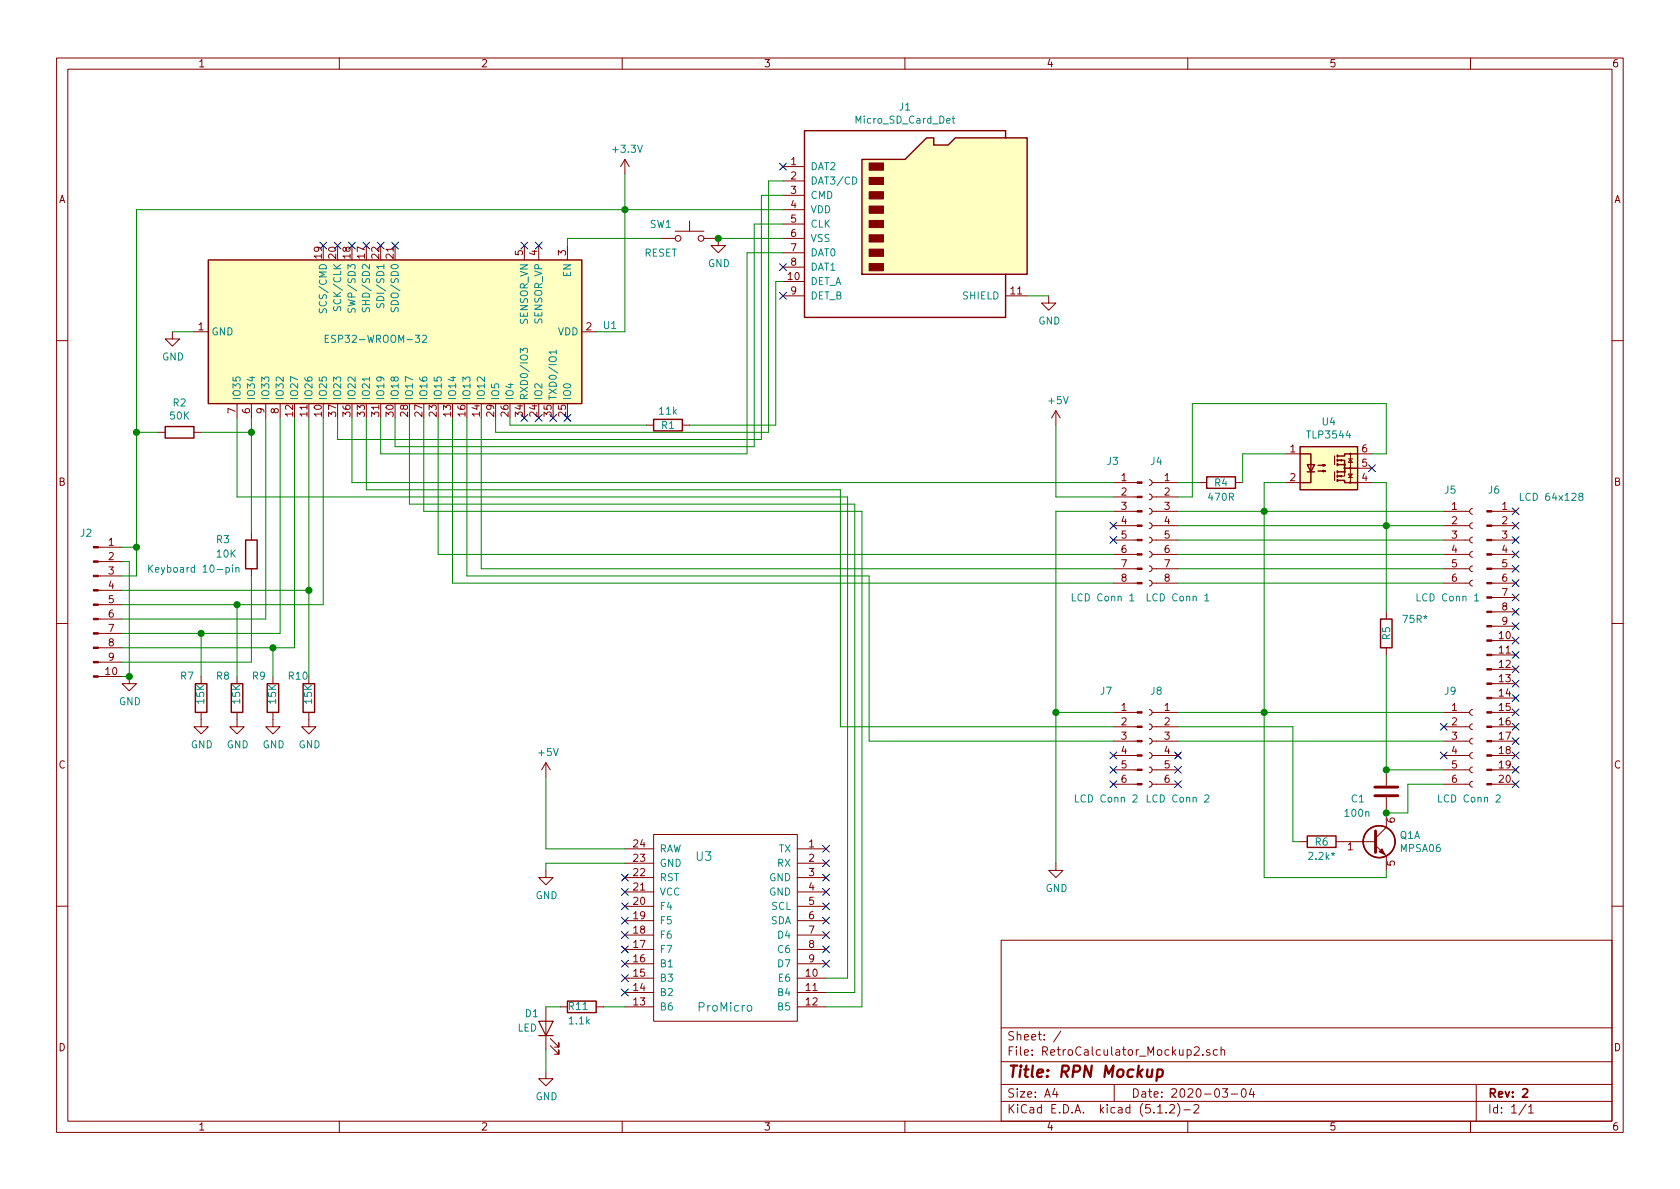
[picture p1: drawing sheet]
EESchema Schematic File Version 4
LIBS:RetroCalculator-cache
EELAYER 29 0
EELAYER END
$Descr A4 11693 8268
encoding utf-8
Sheet 1 1
Title "RPN Mockup"
Date "2020-03-04"
Rev "2"
Comp ""
Comment1 ""
Comment2 ""
Comment3 ""
Comment4 ""
$EndDescr
$Comp
L RF_Module:ESP32-WROOM-32 U1
U 1 1
P 2750 2300
F 0 "U1" V 2704 3744 50  0000 L CNN
F 1 "ESP32-WROOM-32" V 2800 1800 50  0000 L CNN
F 2 "RF_Module:ESP32-WROOM-32" H 2750 800 50  0001 C CNN
F 3 "https://www.espressif.com/sites/default/files/documentation/esp32-wroom-32_datasheet_en.pdf" H 2450 2350 50  0001 C CNN
	1    2750 2300
	0    1    1    0   
$EndComp
$Comp
L Connector:Micro_SD_Card_Det J1
U 1 1
P 6350 1550
F 0 "J1" H 6300 2367 50  0000 C CNN
F 1 "Micro_SD_Card_Det" H 6300 2276 50  0000 C CNN
F 2 "" H 8400 2250 50  0001 C CNN
F 3 "https://www.hirose.com/product/en/download_file/key_name/DM3/category/Catalog/doc_file_id/49662/?file_category_id=4&item_id=195&is_series=1" H 6350 1650 50  0001 C CNN
	1    6350 1550
	1    0    0    -1  
$EndComp
$Comp
L Device:R R2
U 1 1
P 1250 3000
F 0 "R2" V 1043 3000 50  0000 C CNN
F 1 "50K" V 1134 3000 50  0000 C CNN
F 2 "" V 1180 3000 50  0001 C CNN
F 3 "~" H 1250 3000 50  0001 C CNN
	1    1250 3000
	0    1    1    0   
$EndComp
Wire Wire Line
	1750 2900 1750 3000
Wire Wire Line
	1750 3000 1400 3000
Wire Wire Line
	1100 3000 950  3000
Wire Wire Line
	4350 1450 4350 2300
Wire Wire Line
	4350 2300 4150 2300
Wire Wire Line
	4350 1450 5450 1450
Connection ~ 4350 1450
$Comp
L Connector:Conn_01x10_Male J2
U 1 1
P 650 4200
F 0 "J2" H 600 4700 50  0000 C CNN
F 1 "Keyboard 10-pin" H 1350 4450 50  0000 C CNN
F 2 "" H 650 4200 50  0001 C CNN
F 3 "~" H 650 4200 50  0001 C CNN
	1    650  4200
	1    0    0    -1  
$EndComp
Wire Wire Line
	850  3800 950  3800
Wire Wire Line
	950  3800 950  3000
Connection ~ 950  3000
Wire Wire Line
	950  3000 950  1450
Wire Wire Line
	950  1450 4350 1450
$Comp
L power:GND #PWR02
U 1 1
P 900 4700
F 0 "#PWR02" H 900 4450 50  0001 C CNN
F 1 "GND" H 905 4527 50  0000 C CNN
F 2 "" H 900 4700 50  0001 C CNN
F 3 "" H 900 4700 50  0001 C CNN
	1    900  4700
	1    0    0    -1  
$EndComp
Wire Wire Line
	850  4700 900  4700
Wire Wire Line
	850  4600 1750 4600
$Comp
L Device:R R3
U 1 1
P 1750 3850
F 0 "R3" H 2000 3750 50  0000 R CNN
F 1 "10K" H 2000 3850 50  0000 R CNN
F 2 "" V 1680 3850 50  0001 C CNN
F 3 "~" H 1750 3850 50  0001 C CNN
	1    1750 3850
	-1   0    0    1   
$EndComp
Wire Wire Line
	1750 4000 1750 4600
Wire Wire Line
	1750 3000 1750 3700
Connection ~ 1750 3000
Wire Wire Line
	850  4000 950  4000
Wire Wire Line
	950  4000 950  3800
Connection ~ 950  3800
Wire Wire Line
	850  3900 900  3900
Wire Wire Line
	900  3900 900  4700
Wire Wire Line
	3450 2900 3450 3000
Wire Wire Line
	3450 3000 5350 3000
Wire Wire Line
	5350 3000 5350 1250
Wire Wire Line
	5350 1250 5450 1250
Wire Wire Line
	2350 2900 2350 3050
Wire Wire Line
	2350 3050 5300 3050
Wire Wire Line
	5300 3050 5300 1350
Wire Wire Line
	5300 1350 5450 1350
Wire Wire Line
	2750 2900 2750 3100
Wire Wire Line
	2750 3100 5250 3100
Wire Wire Line
	5250 3100 5250 1550
Wire Wire Line
	5250 1550 5450 1550
$Comp
L power:GND #PWR01
U 1 1
P 5000 1650
F 0 "#PWR01" H 5000 1400 50  0001 C CNN
F 1 "GND" H 5005 1477 50  0000 C CNN
F 2 "" H 5000 1650 50  0001 C CNN
F 3 "" H 5000 1650 50  0001 C CNN
	1    5000 1650
	1    0    0    -1  
$EndComp
Wire Wire Line
	5000 1650 5450 1650
Wire Wire Line
	2650 2900 2650 3150
Wire Wire Line
	2650 3150 5200 3150
Wire Wire Line
	5200 1750 5200 3150
Wire Wire Line
	5200 1750 5450 1750
Wire Wire Line
	3550 2900 3550 2950
Wire Wire Line
	5400 2950 5400 1950
Wire Wire Line
	5400 1950 5450 1950
Wire Wire Line
	1950 2900 1950 4400
Wire Wire Line
	1950 4400 1400 4400
$Comp
L Connector:Conn_01x20_Male J6
U 1 1
P 10350 4450
F 0 "J6" H 10400 5500 50  0000 C CNN
F 1 "LCD 64x128" H 10800 5450 50  0000 C CNN
F 2 "" H 10350 4450 50  0001 C CNN
F 3 "~" H 10350 4450 50  0001 C CNN
	1    10350 4450
	1    0    0    -1  
$EndComp
$Comp
L Connector:Conn_01x06_Male J7
U 1 1
P 7950 5150
F 0 "J7" H 8200 5500 50  0000 C CNN
F 1 "LCD Conn 2" H 8200 4750 50  0000 C CNN
F 2 "" H 7950 5150 50  0001 C CNN
F 3 "~" H 7950 5150 50  0001 C CNN
	1    7950 5150
	-1   0    0    -1  
$EndComp
$Comp
L Connector:Conn_01x08_Male J3
U 1 1
P 7950 3650
F 0 "J3" H 8200 4100 50  0000 R CNN
F 1 "LCD Conn 1" H 8450 3150 50  0000 R CNN
F 2 "" H 7950 3650 50  0001 C CNN
F 3 "~" H 7950 3650 50  0001 C CNN
	1    7950 3650
	-1   0    0    -1  
$EndComp
$Comp
L Connector:Conn_01x08_Female J4
U 1 1
P 8000 3650
F 0 "J4" H 7950 4100 50  0000 C CNN
F 1 "LCD Conn 1" H 7800 3150 50  0000 C CNN
F 2 "" H 8000 3650 50  0001 C CNN
F 3 "~" H 8000 3650 50  0001 C CNN
	1    8000 3650
	-1   0    0    -1  
$EndComp
$Comp
L Connector:Conn_01x06_Female J8
U 1 1
P 8000 5150
F 0 "J8" H 7950 5500 50  0000 C CNN
F 1 "LCD Conn 2" H 7800 4750 50  0000 C CNN
F 2 "" H 8000 5150 50  0001 C CNN
F 3 "~" H 8000 5150 50  0001 C CNN
	1    8000 5150
	-1   0    0    -1  
$EndComp
$Comp
L Connector:Conn_01x06_Female J9
U 1 1
P 10250 5150
F 0 "J9" H 10050 5500 50  0000 L CNN
F 1 "LCD Conn 2" H 10000 4750 50  0000 L CNN
F 2 "" H 10250 5150 50  0001 C CNN
F 3 "~" H 10250 5150 50  0001 C CNN
	1    10250 5150
	1    0    0    -1  
$EndComp
$Comp
L Connector:Conn_01x06_Female J5
U 1 1
P 10250 3750
F 0 "J5" H 10050 4100 50  0000 L CNN
F 1 "LCD Conn 1" H 9850 3350 50  0000 L CNN
F 2 "" H 10250 3750 50  0001 C CNN
F 3 "~" H 10250 3750 50  0001 C CNN
	1    10250 3750
	1    0    0    -1  
$EndComp
Wire Wire Line
	9800 5450 9800 5650
$Comp
L Device:R R6
U 1 1
P 9200 5850
F 0 "R6" V 9200 5850 50  0000 C CNN
F 1 "2.2k*" V 9300 5850 50  0000 C CNN
F 2 "" V 9130 5850 50  0001 C CNN
F 3 "~" H 9200 5850 50  0001 C CNN
	1    9200 5850
	0    1    1    0   
$EndComp
$Comp
L Device:C C1
U 1 1
P 9650 5500
F 0 "C1" H 9400 5450 50  0000 L CNN
F 1 "100n" H 9350 5350 50  0000 L CNN
F 2 "" H 9688 5350 50  0001 C CNN
F 3 "~" H 9650 5500 50  0001 C CNN
	1    9650 5500
	1    0    0    -1  
$EndComp
Wire Wire Line
	9650 5350 10050 5350
Wire Wire Line
	9650 5650 9800 5650
Wire Wire Line
	8200 3450 8300 3450
$Comp
L Device:R R4
U 1 1
P 8500 3350
F 0 "R4" V 8500 3350 50  0000 C CNN
F 1 "470R" V 8600 3350 50  0000 C CNN
F 2 "" V 8430 3350 50  0001 C CNN
F 3 "~" H 8500 3350 50  0001 C CNN
	1    8500 3350
	0    1    1    0   
$EndComp
$Comp
L Device:R R5
U 1 1
P 9650 4400
F 0 "R5" V 9650 4400 50  0000 C CNN
F 1 "75R*" H 9850 4500 50  0000 C CNN
F 2 "" V 9580 4400 50  0001 C CNN
F 3 "~" H 9650 4400 50  0001 C CNN
	1    9650 4400
	1    0    0    -1  
$EndComp
Wire Wire Line
	8200 3350 8350 3350
Wire Wire Line
	3050 2900 3050 3850
Wire Wire Line
	8200 4050 10050 4050
Wire Wire Line
	8200 3950 10050 3950
Wire Wire Line
	8200 3850 10050 3850
Wire Wire Line
	8200 3750 10050 3750
Connection ~ 900  4700
$Comp
L Device:R R1
U 1 1
P 4650 2950
F 0 "R1" V 4650 2950 50  0000 C CNN
F 1 "11k" V 4550 2950 50  0000 C CNN
F 2 "" V 4580 2950 50  0001 C CNN
F 3 "~" H 4650 2950 50  0001 C CNN
	1    4650 2950
	0    1    1    0   
$EndComp
Wire Wire Line
	3550 2950 4500 2950
Wire Wire Line
	4800 2950 5400 2950
NoConn ~ 10550 3550
NoConn ~ 10550 3650
NoConn ~ 10550 3750
NoConn ~ 10550 3850
NoConn ~ 10550 3950
NoConn ~ 10550 4050
NoConn ~ 10550 4150
NoConn ~ 10550 4250
NoConn ~ 10550 4350
NoConn ~ 10550 4450
NoConn ~ 10550 4550
NoConn ~ 10550 4650
NoConn ~ 10550 4750
NoConn ~ 10550 4850
NoConn ~ 10550 4950
NoConn ~ 10550 5050
NoConn ~ 10550 5150
NoConn ~ 10550 5250
NoConn ~ 10550 5350
NoConn ~ 10550 5450
NoConn ~ 10050 5050
NoConn ~ 10050 5250
NoConn ~ 8200 5250
NoConn ~ 8200 5350
NoConn ~ 7750 5350
NoConn ~ 7750 5250
Wire Wire Line
	3250 2900 3250 4000
$Comp
L power:+5V #PWR0102
U 1 1
P 7350 2950
F 0 "#PWR0102" H 7350 2800 50  0001 C CNN
F 1 "+5V" H 7365 3123 50  0000 C CNN
F 2 "" H 7350 2950 50  0001 C CNN
F 3 "" H 7350 2950 50  0001 C CNN
	1    7350 2950
	1    0    0    -1  
$EndComp
NoConn ~ 7750 3650
Wire Wire Line
	7350 3550 7750 3550
NoConn ~ 7750 3750
Wire Wire Line
	7350 2950 7350 3450
Wire Wire Line
	7350 3450 7750 3450
NoConn ~ 5450 1150
NoConn ~ 5450 1850
NoConn ~ 5450 2050
NoConn ~ 3750 1700
NoConn ~ 3650 1700
NoConn ~ 2750 1700
NoConn ~ 2650 1700
NoConn ~ 2550 1700
NoConn ~ 2450 1700
NoConn ~ 2350 1700
NoConn ~ 2250 1700
NoConn ~ 3950 2900
$Comp
L power:+3.3V #PWR05
U 1 1
P 4350 1200
F 0 "#PWR05" H 4350 1050 50  0001 C CNN
F 1 "+3.3V" H 4365 1373 50  0000 C CNN
F 2 "" H 4350 1200 50  0001 C CNN
F 3 "" H 4350 1200 50  0001 C CNN
	1    4350 1200
	1    0    0    -1  
$EndComp
Wire Wire Line
	4350 1200 4350 1450
$Comp
L power:GND #PWR07
U 1 1
P 1200 2300
F 0 "#PWR07" H 1200 2050 50  0001 C CNN
F 1 "GND" H 1205 2127 50  0000 C CNN
F 2 "" H 1200 2300 50  0001 C CNN
F 3 "" H 1200 2300 50  0001 C CNN
	1    1200 2300
	1    0    0    -1  
$EndComp
Wire Wire Line
	1200 2300 1350 2300
$Comp
L power:GND #PWR06
U 1 1
P 7300 2050
F 0 "#PWR06" H 7300 1800 50  0001 C CNN
F 1 "GND" H 7305 1877 50  0000 C CNN
F 2 "" H 7300 2050 50  0001 C CNN
F 3 "" H 7300 2050 50  0001 C CNN
	1    7300 2050
	1    0    0    -1  
$EndComp
Wire Wire Line
	7150 2050 7300 2050
$Comp
L Switch:SW_Push SW1
U 1 1
P 4800 1650
F 0 "SW1" H 4600 1750 50  0000 C CNN
F 1 "RESET" H 4600 1550 50  0000 C CNN
F 2 "" H 4800 1850 50  0001 C CNN
F 3 "~" H 4800 1850 50  0001 C CNN
	1    4800 1650
	1    0    0    -1  
$EndComp
Connection ~ 5000 1650
Wire Wire Line
	4600 1650 3950 1650
Wire Wire Line
	3950 1650 3950 1700
Wire Wire Line
	1850 2900 1850 4300
Wire Wire Line
	1850 4300 850  4300
Wire Wire Line
	850  4200 1650 4200
Wire Wire Line
	2250 4200 2250 2900
Wire Wire Line
	2150 4100 2150 2900
$Comp
L promicro:ProMicro U3
U 1 1
P 5050 6650
F 0 "U3" H 5200 7350 60  0000 C CNN
F 1 "ProMicro" H 5050 6300 60  0000 C CNN
F 2 "" H 5150 5600 60  0000 C CNN
F 3 "" H 5150 5600 60  0000 C CNN
	1    5050 6650
	-1   0    0    -1  
$EndComp
Wire Wire Line
	2850 2900 2850 3500
Wire Wire Line
	2950 2900 2950 3550
$Comp
L power:+5V #PWR010
U 1 1
P 3800 5400
F 0 "#PWR010" H 3800 5250 50  0001 C CNN
F 1 "+5V" H 3815 5573 50  0000 C CNN
F 2 "" H 3800 5400 50  0001 C CNN
F 3 "" H 3800 5400 50  0001 C CNN
	1    3800 5400
	1    0    0    -1  
$EndComp
$Comp
L power:GND #PWR011
U 1 1
P 3800 6050
F 0 "#PWR011" H 3800 5800 50  0001 C CNN
F 1 "GND" H 3805 5877 50  0000 C CNN
F 2 "" H 3800 6050 50  0001 C CNN
F 3 "" H 3800 6050 50  0001 C CNN
	1    3800 6050
	1    0    0    -1  
$EndComp
NoConn ~ 4350 6100
NoConn ~ 4350 6200
NoConn ~ 4350 6300
NoConn ~ 4350 6400
NoConn ~ 4350 6500
NoConn ~ 4350 6600
NoConn ~ 5750 5900
NoConn ~ 5750 6000
NoConn ~ 5750 6100
NoConn ~ 5750 6200
NoConn ~ 5750 6300
NoConn ~ 5750 6400
NoConn ~ 5750 6500
NoConn ~ 5750 6600
NoConn ~ 5750 6700
$Comp
L Transistor_BJT:FMB2227A Q1
U 1 1
P 9550 5850
F 0 "Q1" H 9741 5896 50  0000 L CNN
F 1 "MPSA06" H 9741 5805 50  0000 L CNN
F 2 "Package_TO_SOT_SMD:SuperSOT-6" H 9750 5950 50  0001 C CNN
F 3 "http://www.onsemi.com/pub/Collateral/FMB2227A-D.PDF" H 9550 5850 50  0001 C CNN
	1    9550 5850
	1    0    0    -1  
$EndComp
$Comp
L Relay_SolidState:TLP3544 U4
U 1 1
P 9250 3250
F 0 "U4" H 9250 3575 50  0000 C CNN
F 1 "TLP3544" H 9250 3484 50  0000 C CNN
F 2 "Package_DIP:DIP-6_W7.62mm" H 9250 2950 50  0001 C CNN
F 3 "https://toshiba.semicon-storage.com/info/docget.jsp?did=12661&prodName=TLP3544" H 9250 3250 50  0001 C CNN
	1    9250 3250
	1    0    0    -1  
$EndComp
Wire Wire Line
	8650 3350 8650 3150
Wire Wire Line
	8650 3150 8950 3150
NoConn ~ 9550 3250
Wire Wire Line
	850  4500 1900 4500
Wire Wire Line
	2050 4500 2050 2900
$Comp
L Device:R R7
U 1 1
P 1400 4850
F 0 "R7" H 1550 4700 50  0000 R CNN
F 1 "15K" V 1400 4900 50  0000 R CNN
F 2 "" V 1330 4850 50  0001 C CNN
F 3 "~" H 1400 4850 50  0001 C CNN
	1    1400 4850
	-1   0    0    1   
$EndComp
$Comp
L Device:R R8
U 1 1
P 1650 4850
F 0 "R8" H 1800 4700 50  0000 R CNN
F 1 "15K" V 1650 4900 50  0000 R CNN
F 2 "" V 1580 4850 50  0001 C CNN
F 3 "~" H 1650 4850 50  0001 C CNN
	1    1650 4850
	-1   0    0    1   
$EndComp
$Comp
L Device:R R9
U 1 1
P 1900 4850
F 0 "R9" H 2050 4700 50  0000 R CNN
F 1 "15K" V 1900 4900 50  0000 R CNN
F 2 "" V 1830 4850 50  0001 C CNN
F 3 "~" H 1900 4850 50  0001 C CNN
	1    1900 4850
	-1   0    0    1   
$EndComp
$Comp
L Device:R R10
U 1 1
P 2150 4850
F 0 "R10" H 2300 4700 50  0000 R CNN
F 1 "15K" V 2150 4900 50  0000 R CNN
F 2 "" V 2080 4850 50  0001 C CNN
F 3 "~" H 2150 4850 50  0001 C CNN
	1    2150 4850
	-1   0    0    1   
$EndComp
Wire Wire Line
	1650 4700 1650 4200
Connection ~ 1650 4200
Wire Wire Line
	1650 4200 2250 4200
Wire Wire Line
	2150 4100 2150 4700
Connection ~ 2150 4100
Wire Wire Line
	850  4100 2150 4100
Wire Wire Line
	1400 4400 1400 4700
Connection ~ 1400 4400
Wire Wire Line
	1400 4400 850  4400
Wire Wire Line
	1900 4500 1900 4700
Connection ~ 1900 4500
Wire Wire Line
	1900 4500 2050 4500
$Comp
L power:GND #PWR016
U 1 1
P 1400 5000
F 0 "#PWR016" H 1400 4750 50  0001 C CNN
F 1 "GND" H 1405 4827 50  0000 C CNN
F 2 "" H 1400 5000 50  0001 C CNN
F 3 "" H 1400 5000 50  0001 C CNN
	1    1400 5000
	1    0    0    -1  
$EndComp
$Comp
L power:GND #PWR017
U 1 1
P 1650 5000
F 0 "#PWR017" H 1650 4750 50  0001 C CNN
F 1 "GND" H 1655 4827 50  0000 C CNN
F 2 "" H 1650 5000 50  0001 C CNN
F 3 "" H 1650 5000 50  0001 C CNN
	1    1650 5000
	1    0    0    -1  
$EndComp
$Comp
L power:GND #PWR018
U 1 1
P 1900 5000
F 0 "#PWR018" H 1900 4750 50  0001 C CNN
F 1 "GND" H 1905 4827 50  0000 C CNN
F 2 "" H 1900 5000 50  0001 C CNN
F 3 "" H 1900 5000 50  0001 C CNN
	1    1900 5000
	1    0    0    -1  
$EndComp
$Comp
L power:GND #PWR019
U 1 1
P 2150 5000
F 0 "#PWR019" H 2150 4750 50  0001 C CNN
F 1 "GND" H 2155 4827 50  0000 C CNN
F 2 "" H 2150 5000 50  0001 C CNN
F 3 "" H 2150 5000 50  0001 C CNN
	1    2150 5000
	1    0    0    -1  
$EndComp
Wire Wire Line
	9800 5450 10050 5450
$Comp
L power:GND #PWR03
U 1 1
P 7350 6000
F 0 "#PWR03" H 7350 5750 50  0001 C CNN
F 1 "GND" H 7355 5827 50  0000 C CNN
F 2 "" H 7350 6000 50  0001 C CNN
F 3 "" H 7350 6000 50  0001 C CNN
	1    7350 6000
	1    0    0    -1  
$EndComp
NoConn ~ 7750 5450
NoConn ~ 8200 5450
Wire Wire Line
	8200 3550 8800 3550
Wire Wire Line
	9650 3350 9550 3350
Wire Wire Line
	9650 3350 9650 3650
Connection ~ 9650 3650
Wire Wire Line
	9650 3650 10050 3650
Wire Wire Line
	8200 3650 9650 3650
Wire Wire Line
	8200 4950 8800 4950
Wire Wire Line
	8200 5150 10050 5150
Connection ~ 9650 5650
Wire Wire Line
	9650 3650 9650 4250
Wire Wire Line
	9650 4550 9650 5350
Connection ~ 9650 5350
Wire Wire Line
	8200 5050 9000 5050
Wire Wire Line
	9000 5050 9000 5850
Wire Wire Line
	9000 5850 9050 5850
Connection ~ 8800 3550
Wire Wire Line
	8800 3550 10050 3550
Wire Wire Line
	8300 2800 8300 3450
Wire Wire Line
	7350 3550 7350 4950
Connection ~ 7350 4950
Wire Wire Line
	7350 4950 7750 4950
Wire Wire Line
	7350 4950 7350 6000
Wire Wire Line
	8800 3550 8800 4950
Wire Wire Line
	8800 6100 9650 6100
Wire Wire Line
	9650 6100 9650 6050
Wire Wire Line
	9650 2800 9650 3150
Wire Wire Line
	9650 3150 9550 3150
Wire Wire Line
	8300 2800 9650 2800
Wire Wire Line
	8800 3550 8800 3350
Wire Wire Line
	8800 3350 8950 3350
Connection ~ 8800 4950
Wire Wire Line
	8800 4950 10050 4950
Wire Wire Line
	8800 4950 8800 6100
NoConn ~ 4350 6700
NoConn ~ 4350 6800
Wire Wire Line
	3050 3850 7750 3850
Wire Wire Line
	6000 7000 5750 7000
Wire Wire Line
	1650 2900 1650 3450
Wire Wire Line
	5900 6800 5750 6800
$Comp
L Device:LED D1
U 1 1
P 3800 7150
F 0 "D1" V 3900 7300 50  0000 R CNN
F 1 "LED" V 3800 7350 50  0000 R CNN
F 2 "" H 3800 7150 50  0001 C CNN
F 3 "~" H 3800 7150 50  0001 C CNN
	1    3800 7150
	0    -1   -1   0   
$EndComp
Wire Wire Line
	4200 7000 4350 7000
$Comp
L power:GND #PWR04
U 1 1
P 3800 7450
F 0 "#PWR04" H 3800 7200 50  0001 C CNN
F 1 "GND" H 3805 7277 50  0000 C CNN
F 2 "" H 3800 7450 50  0001 C CNN
F 3 "" H 3800 7450 50  0001 C CNN
	1    3800 7450
	1    0    0    -1  
$EndComp
$Comp
L Device:R R11
U 1 1
P 4050 7000
F 0 "R11" V 4050 7100 50  0000 R CNN
F 1 "1.1k" V 3950 7100 50  0000 R CNN
F 2 "" V 3980 7000 50  0001 C CNN
F 3 "~" H 4050 7000 50  0001 C CNN
	1    4050 7000
	0    -1   -1   0   
$EndComp
Wire Wire Line
	3800 7000 3900 7000
Wire Wire Line
	3800 7300 3800 7450
NoConn ~ 4350 6900
Wire Wire Line
	3800 5400 3800 5900
Wire Wire Line
	3800 5900 4350 5900
Wire Wire Line
	3800 6000 3800 6050
Wire Wire Line
	3800 6000 4350 6000
Wire Wire Line
	2550 2900 2550 3400
Wire Wire Line
	2450 2900 2450 3350
Wire Wire Line
	2450 3350 7750 3350
NoConn ~ 3650 2900
NoConn ~ 3750 2900
NoConn ~ 3850 2900
Wire Wire Line
	5900 3450 1650 3450
Wire Wire Line
	5900 3450 5900 6800
Wire Wire Line
	2850 3500 5950 3500
Wire Wire Line
	5850 3400 5850 5050
Wire Wire Line
	5850 5050 7750 5050
Wire Wire Line
	2550 3400 5850 3400
Wire Wire Line
	5950 3500 5950 6900
Wire Wire Line
	5950 6900 5750 6900
Wire Wire Line
	6000 7000 6000 3550
Wire Wire Line
	6000 3550 2950 3550
Wire Wire Line
	3250 4000 6050 4000
Wire Wire Line
	3150 4050 7750 4050
Wire Wire Line
	3150 2900 3150 4050
Wire Wire Line
	3350 2900 3350 3950
Wire Wire Line
	3350 3950 7750 3950
Wire Wire Line
	6050 4000 6050 5150
Wire Wire Line
	6050 5150 7750 5150
$EndSCHEMATC
